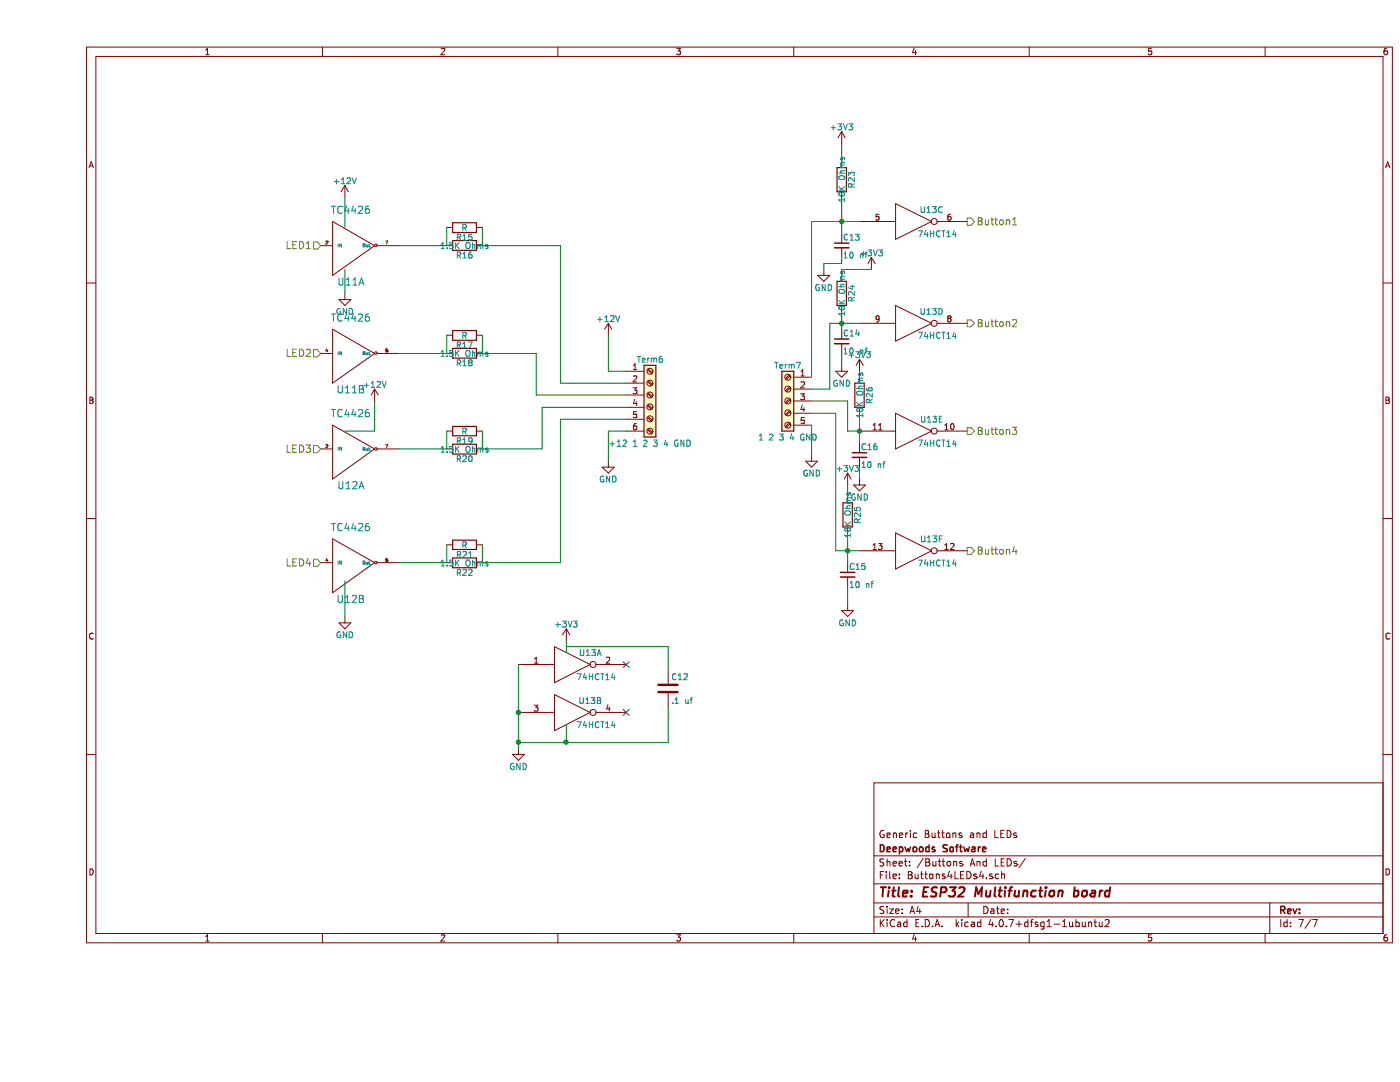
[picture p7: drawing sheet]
EESchema Schematic File Version 2
LIBS:power
LIBS:device
LIBS:switches
LIBS:relays
LIBS:motors
LIBS:transistors
LIBS:conn
LIBS:linear
LIBS:regul
LIBS:74xx
LIBS:cmos4000
LIBS:adc-dac
LIBS:memory
LIBS:xilinx
LIBS:microcontrollers
LIBS:dsp
LIBS:microchip
LIBS:analog_switches
LIBS:motorola
LIBS:texas
LIBS:intel
LIBS:audio
LIBS:interface
LIBS:digital-audio
LIBS:philips
LIBS:display
LIBS:cypress
LIBS:siliconi
LIBS:opto
LIBS:atmel
LIBS:contrib
LIBS:esp32_devboards
LIBS:sn65hvd233-ht
LIBS:lm2574n-5
LIBS:MCP23xxx
LIBS:tbd62x83a
LIBS:tc442x
LIBS:mct6h
LIBS:bridge
LIBS:pca9685
LIBS:4814p-2
LIBS:mechanical
LIBS:graphic_symbols
LIBS:references
LIBS:ESP32-MultiFunction-cache
EELAYER 25 0
EELAYER END
$Descr A4 11693 8268
encoding utf-8
Sheet 7 7
Title "ESP32 Multifunction board"
Date ""
Rev ""
Comp "Deepwoods Software"
Comment1 "Generic Buttons and LEDs"
Comment2 ""
Comment3 ""
Comment4 ""
$EndDescr
$Comp
L TC4426 U11
U 1 1
P 2600 2050
F 0 "U11" H 2600 1750 60  0000 C CNN
F 1 "TC4426" H 2600 2350 60  0000 C CNN
F 2 "Housings_SOIC:SOIC-8_3.9x4.9mm_Pitch1.27mm" H 2600 2050 60  0001 C CNN
F 3 "" H 2600 2050 60  0000 C CNN
	1    2600 2050
	1    0    0    -1  
$EndComp
$Comp
L TC4426 U11
U 2 1
P 2600 2950
F 0 "U11" H 2600 2650 60  0000 C CNN
F 1 "TC4426" H 2600 3250 60  0000 C CNN
F 2 "Housings_SOIC:SOIC-8_3.9x4.9mm_Pitch1.27mm" H 2600 2950 60  0001 C CNN
F 3 "" H 2600 2950 60  0000 C CNN
	2    2600 2950
	1    0    0    -1  
$EndComp
$Comp
L TC4426 U12
U 1 1
P 2600 3750
F 0 "U12" H 2600 3450 60  0000 C CNN
F 1 "TC4426" H 2600 4050 60  0000 C CNN
F 2 "Housings_SOIC:SOIC-8_3.9x4.9mm_Pitch1.27mm" H 2600 3750 60  0001 C CNN
F 3 "" H 2600 3750 60  0000 C CNN
	1    2600 3750
	1    0    0    -1  
$EndComp
$Comp
L TC4426 U12
U 2 1
P 2600 4700
F 0 "U12" H 2600 4400 60  0000 C CNN
F 1 "TC4426" H 2600 5000 60  0000 C CNN
F 2 "Housings_SOIC:SOIC-8_3.9x4.9mm_Pitch1.27mm" H 2600 4700 60  0001 C CNN
F 3 "" H 2600 4700 60  0000 C CNN
	2    2600 4700
	1    0    0    -1  
$EndComp
$Comp
L R R16
U 1 1
P 3550 2050
F 0 "R16" V 3630 2050 50  0000 C CNN
F 1 "1.5K Ohms" V 3550 2050 50  0000 C CNN
F 2 "Resistors_SMD:R_0603" V 3480 2050 50  0001 C CNN
F 3 "" H 3550 2050 50  0001 C CNN
F 4 "71-CRCW06031K50JNEAC" V 3550 2050 60  0001 C CNN "Mouser Part Number"
	1    3550 2050
	0    1    1    0   
$EndComp
$Comp
L R R15
U 1 1
P 3550 1900
F 0 "R15" V 3630 1900 50  0000 C CNN
F 1 "R" V 3550 1900 50  0000 C CNN
F 2 "Resistors_THT:R_Axial_DIN0207_L6.3mm_D2.5mm_P7.62mm_Horizontal" V 3480 1900 50  0001 C CNN
F 3 "" H 3550 1900 50  0001 C CNN
	1    3550 1900
	0    1    1    0   
$EndComp
$Comp
L R R18
U 1 1
P 3550 2950
F 0 "R18" V 3630 2950 50  0000 C CNN
F 1 "1.5K Ohms" V 3550 2950 50  0000 C CNN
F 2 "Resistors_SMD:R_0603" V 3480 2950 50  0001 C CNN
F 3 "" H 3550 2950 50  0001 C CNN
F 4 "71-CRCW06031K50JNEAC" V 3550 2950 60  0001 C CNN "Mouser Part Number"
	1    3550 2950
	0    1    1    0   
$EndComp
$Comp
L R R17
U 1 1
P 3550 2800
F 0 "R17" V 3630 2800 50  0000 C CNN
F 1 "R" V 3550 2800 50  0000 C CNN
F 2 "Resistors_THT:R_Axial_DIN0207_L6.3mm_D2.5mm_P7.62mm_Horizontal" V 3480 2800 50  0001 C CNN
F 3 "" H 3550 2800 50  0001 C CNN
	1    3550 2800
	0    1    1    0   
$EndComp
$Comp
L R R20
U 1 1
P 3550 3750
F 0 "R20" V 3630 3750 50  0000 C CNN
F 1 "1.5K Ohms" V 3550 3750 50  0000 C CNN
F 2 "Resistors_SMD:R_0603" V 3480 3750 50  0001 C CNN
F 3 "" H 3550 3750 50  0001 C CNN
F 4 "71-CRCW06031K50JNEAC" V 3550 3750 60  0001 C CNN "Mouser Part Number"
	1    3550 3750
	0    1    1    0   
$EndComp
$Comp
L R R19
U 1 1
P 3550 3600
F 0 "R19" V 3630 3600 50  0000 C CNN
F 1 "R" V 3550 3600 50  0000 C CNN
F 2 "Resistors_THT:R_Axial_DIN0207_L6.3mm_D2.5mm_P7.62mm_Horizontal" V 3480 3600 50  0001 C CNN
F 3 "" H 3550 3600 50  0001 C CNN
	1    3550 3600
	0    1    1    0   
$EndComp
$Comp
L R R22
U 1 1
P 3550 4700
F 0 "R22" V 3630 4700 50  0000 C CNN
F 1 "1.5K Ohms" V 3550 4700 50  0000 C CNN
F 2 "Resistors_SMD:R_0603" V 3480 4700 50  0001 C CNN
F 3 "" H 3550 4700 50  0001 C CNN
F 4 "71-CRCW06031K50JNEAC" V 3550 4700 60  0001 C CNN "Mouser Part Number"
	1    3550 4700
	0    1    1    0   
$EndComp
$Comp
L R R21
U 1 1
P 3550 4550
F 0 "R21" V 3630 4550 50  0000 C CNN
F 1 "R" V 3550 4550 50  0000 C CNN
F 2 "Resistors_THT:R_Axial_DIN0207_L6.3mm_D2.5mm_P7.62mm_Horizontal" V 3480 4550 50  0001 C CNN
F 3 "" H 3550 4550 50  0001 C CNN
	1    3550 4550
	0    1    1    0   
$EndComp
$Comp
L +12V #PWR053
U 1 1
P 2550 1650
F 0 "#PWR053" H 2550 1500 50  0001 C CNN
F 1 "+12V" H 2550 1790 50  0000 C CNN
F 2 "" H 2550 1650 50  0001 C CNN
F 3 "" H 2550 1650 50  0001 C CNN
	1    2550 1650
	1    0    0    -1  
$EndComp
$Comp
L +12V #PWR054
U 1 1
P 2800 3350
F 0 "#PWR054" H 2800 3200 50  0001 C CNN
F 1 "+12V" H 2800 3490 50  0000 C CNN
F 2 "" H 2800 3350 50  0001 C CNN
F 3 "" H 2800 3350 50  0001 C CNN
	1    2800 3350
	1    0    0    -1  
$EndComp
$Comp
L GND #PWR055
U 1 1
P 2550 2450
F 0 "#PWR055" H 2550 2200 50  0001 C CNN
F 1 "GND" H 2550 2300 50  0000 C CNN
F 2 "" H 2550 2450 50  0001 C CNN
F 3 "" H 2550 2450 50  0001 C CNN
	1    2550 2450
	1    0    0    -1  
$EndComp
$Comp
L GND #PWR056
U 1 1
P 2550 5150
F 0 "#PWR056" H 2550 4900 50  0001 C CNN
F 1 "GND" H 2550 5000 50  0000 C CNN
F 2 "" H 2550 5150 50  0001 C CNN
F 3 "" H 2550 5150 50  0001 C CNN
	1    2550 5150
	1    0    0    -1  
$EndComp
$Comp
L Screw_Terminal_01x06 Term6
U 1 1
P 5100 3300
F 0 "Term6" H 5100 3600 50  0000 C CNN
F 1 "+12 1 2 3 4 GND" H 5100 2900 50  0000 C CNN
F 2 "Connectors_Terminal_Blocks:TerminalBlock_Pheonix_MPT-2.54mm_6pol" H 5100 3300 50  0001 C CNN
F 3 "" H 5100 3300 50  0001 C CNN
F 4 "651-1725698" H 5100 3300 60  0001 C CNN "Mouser Part Number"
	1    5100 3300
	1    0    0    -1  
$EndComp
$Comp
L +12V #PWR057
U 1 1
P 4750 2800
F 0 "#PWR057" H 4750 2650 50  0001 C CNN
F 1 "+12V" H 4750 2940 50  0000 C CNN
F 2 "" H 4750 2800 50  0001 C CNN
F 3 "" H 4750 2800 50  0001 C CNN
	1    4750 2800
	1    0    0    -1  
$EndComp
$Comp
L GND #PWR058
U 1 1
P 4750 3850
F 0 "#PWR058" H 4750 3600 50  0001 C CNN
F 1 "GND" H 4750 3700 50  0000 C CNN
F 2 "" H 4750 3850 50  0001 C CNN
F 3 "" H 4750 3850 50  0001 C CNN
	1    4750 3850
	1    0    0    -1  
$EndComp
Text HLabel 2350 2050 0    60   Input ~ 0
LED1
Text HLabel 2350 2950 0    60   Input ~ 0
LED2
Text HLabel 2350 3750 0    60   Input ~ 0
LED3
Text HLabel 2350 4700 0    60   Input ~ 0
LED4
$Comp
L 74HC14 U13
U 3 1
P 7300 1850
F 0 "U13" H 7450 1950 50  0000 C CNN
F 1 "74HCT14" H 7500 1750 50  0000 C CNN
F 2 "Housings_SOIC:SOIC-14_3.9x8.7mm_Pitch1.27mm" H 7300 1850 50  0001 C CNN
F 3 "" H 7300 1850 50  0001 C CNN
F 4 "595-CD74HC14M " H 7300 1850 60  0001 C CNN "Mouser Part Number"
	3    7300 1850
	1    0    0    -1  
$EndComp
$Comp
L 74HC14 U13
U 4 1
P 7300 2700
F 0 "U13" H 7450 2800 50  0000 C CNN
F 1 "74HCT14" H 7500 2600 50  0000 C CNN
F 2 "Housings_SOIC:SOIC-14_3.9x8.7mm_Pitch1.27mm" H 7300 2700 50  0001 C CNN
F 3 "" H 7300 2700 50  0001 C CNN
	4    7300 2700
	1    0    0    -1  
$EndComp
$Comp
L 74HC14 U13
U 5 1
P 7300 3600
F 0 "U13" H 7450 3700 50  0000 C CNN
F 1 "74HCT14" H 7500 3500 50  0000 C CNN
F 2 "Housings_SOIC:SOIC-14_3.9x8.7mm_Pitch1.27mm" H 7300 3600 50  0001 C CNN
F 3 "" H 7300 3600 50  0001 C CNN
	5    7300 3600
	1    0    0    -1  
$EndComp
$Comp
L 74HC14 U13
U 6 1
P 7300 4600
F 0 "U13" H 7450 4700 50  0000 C CNN
F 1 "74HCT14" H 7500 4500 50  0000 C CNN
F 2 "Housings_SOIC:SOIC-14_3.9x8.7mm_Pitch1.27mm" H 7300 4600 50  0001 C CNN
F 3 "" H 7300 4600 50  0001 C CNN
	6    7300 4600
	1    0    0    -1  
$EndComp
$Comp
L 74HC14 U13
U 1 1
P 4450 5550
F 0 "U13" H 4600 5650 50  0000 C CNN
F 1 "74HCT14" H 4650 5450 50  0000 C CNN
F 2 "Housings_SOIC:SOIC-14_3.9x8.7mm_Pitch1.27mm" H 4450 5550 50  0001 C CNN
F 3 "" H 4450 5550 50  0001 C CNN
	1    4450 5550
	1    0    0    -1  
$EndComp
$Comp
L 74HC14 U13
U 2 1
P 4450 5950
F 0 "U13" H 4600 6050 50  0000 C CNN
F 1 "74HCT14" H 4650 5850 50  0000 C CNN
F 2 "Housings_SOIC:SOIC-14_3.9x8.7mm_Pitch1.27mm" H 4450 5950 50  0001 C CNN
F 3 "" H 4450 5950 50  0001 C CNN
	2    4450 5950
	1    0    0    -1  
$EndComp
$Comp
L GND #PWR059
U 1 1
P 4000 6250
F 0 "#PWR059" H 4000 6000 50  0001 C CNN
F 1 "GND" H 4000 6100 50  0000 C CNN
F 2 "" H 4000 6250 50  0001 C CNN
F 3 "" H 4000 6250 50  0001 C CNN
	1    4000 6250
	1    0    0    -1  
$EndComp
NoConn ~ 4900 5550
NoConn ~ 4900 5950
$Comp
L +3V3 #PWR060
U 1 1
P 4400 5350
F 0 "#PWR060" H 4400 5200 50  0001 C CNN
F 1 "+3V3" H 4400 5490 50  0000 C CNN
F 2 "" H 4400 5350 50  0001 C CNN
F 3 "" H 4400 5350 50  0001 C CNN
	1    4400 5350
	1    0    0    -1  
$EndComp
$Comp
L C C12
U 1 1
P 5250 5750
F 0 "C12" H 5275 5850 50  0000 L CNN
F 1 ".1 uf" H 5275 5650 50  0000 L CNN
F 2 "Capacitors_SMD:C_0603" H 5288 5600 50  0001 C CNN
F 3 "" H 5250 5750 50  0001 C CNN
	1    5250 5750
	1    0    0    -1  
$EndComp
$Comp
L Screw_Terminal_01x05 Term7
U 1 1
P 6250 3350
F 0 "Term7" H 6250 3650 50  0000 C CNN
F 1 "1 2 3 4 GND" H 6250 3050 50  0000 C CNN
F 2 "Connectors_Terminal_Blocks:TerminalBlock_Pheonix_MPT-2.54mm_5pol" H 6250 3350 50  0001 C CNN
F 3 "" H 6250 3350 50  0001 C CNN
F 4 "651-1725685" H 6250 3350 60  0001 C CNN "Mouser Part Number"
	1    6250 3350
	-1   0    0    -1  
$EndComp
$Comp
L GND #PWR061
U 1 1
P 6450 3800
F 0 "#PWR061" H 6450 3550 50  0001 C CNN
F 1 "GND" H 6450 3650 50  0000 C CNN
F 2 "" H 6450 3800 50  0001 C CNN
F 3 "" H 6450 3800 50  0001 C CNN
	1    6450 3800
	1    0    0    -1  
$EndComp
$Comp
L R R23
U 1 1
P 6700 1500
F 0 "R23" V 6780 1500 50  0000 C CNN
F 1 "10K Ohms" V 6700 1500 50  0000 C CNN
F 2 "Resistors_SMD:R_0603" V 6630 1500 50  0001 C CNN
F 3 "" H 6700 1500 50  0001 C CNN
F 4 "71-CRCW060310K0JNEBC" V 6700 1500 60  0001 C CNN "Mouser Part Number"
	1    6700 1500
	1    0    0    -1  
$EndComp
$Comp
L C_Small C13
U 1 1
P 6700 2050
F 0 "C13" H 6710 2120 50  0000 L CNN
F 1 "10 nf" H 6710 1970 50  0000 L CNN
F 2 "Capacitors_SMD:C_0603" H 6700 2050 50  0001 C CNN
F 3 "" H 6700 2050 50  0001 C CNN
F 4 "710-885382206002" H 6700 2050 60  0001 C CNN "Mouser Part Number"
	1    6700 2050
	1    0    0    -1  
$EndComp
$Comp
L R R24
U 1 1
P 6700 2450
F 0 "R24" V 6780 2450 50  0000 C CNN
F 1 "10K Ohms" V 6700 2450 50  0000 C CNN
F 2 "Resistors_SMD:R_0603" V 6630 2450 50  0001 C CNN
F 3 "" H 6700 2450 50  0001 C CNN
F 4 "71-CRCW060310K0JNEBC" V 6700 2450 60  0001 C CNN "Mouser Part Number"
	1    6700 2450
	1    0    0    -1  
$EndComp
$Comp
L R R26
U 1 1
P 6850 3300
F 0 "R26" V 6930 3300 50  0000 C CNN
F 1 "10K Ohms" V 6850 3300 50  0000 C CNN
F 2 "Resistors_SMD:R_0603" V 6780 3300 50  0001 C CNN
F 3 "" H 6850 3300 50  0001 C CNN
F 4 "71-CRCW060310K0JNEBC" V 6850 3300 60  0001 C CNN "Mouser Part Number"
	1    6850 3300
	1    0    0    -1  
$EndComp
$Comp
L R R25
U 1 1
P 6750 4300
F 0 "R25" V 6830 4300 50  0000 C CNN
F 1 "10K Ohms" V 6750 4300 50  0000 C CNN
F 2 "Resistors_SMD:R_0603" V 6680 4300 50  0001 C CNN
F 3 "" H 6750 4300 50  0001 C CNN
F 4 "71-CRCW060310K0JNEBC" V 6750 4300 60  0001 C CNN "Mouser Part Number"
	1    6750 4300
	1    0    0    -1  
$EndComp
$Comp
L C_Small C14
U 1 1
P 6700 2850
F 0 "C14" H 6710 2920 50  0000 L CNN
F 1 "10 nf" H 6710 2770 50  0000 L CNN
F 2 "Capacitors_SMD:C_0603" H 6700 2850 50  0001 C CNN
F 3 "" H 6700 2850 50  0001 C CNN
F 4 "710-885382206002" H 6700 2850 60  0001 C CNN "Mouser Part Number"
	1    6700 2850
	1    0    0    -1  
$EndComp
$Comp
L C_Small C16
U 1 1
P 6850 3800
F 0 "C16" H 6860 3870 50  0000 L CNN
F 1 "10 nf" H 6860 3720 50  0000 L CNN
F 2 "Capacitors_SMD:C_0603" H 6850 3800 50  0001 C CNN
F 3 "" H 6850 3800 50  0001 C CNN
F 4 "710-885382206002" H 6850 3800 60  0001 C CNN "Mouser Part Number"
	1    6850 3800
	1    0    0    -1  
$EndComp
$Comp
L C_Small C15
U 1 1
P 6750 4800
F 0 "C15" H 6760 4870 50  0000 L CNN
F 1 "10 nf" H 6760 4720 50  0000 L CNN
F 2 "Capacitors_SMD:C_0603" H 6750 4800 50  0001 C CNN
F 3 "" H 6750 4800 50  0001 C CNN
F 4 "710-885382206002" H 6750 4800 60  0001 C CNN "Mouser Part Number"
	1    6750 4800
	1    0    0    -1  
$EndComp
$Comp
L +3V3 #PWR062
U 1 1
P 6700 1200
F 0 "#PWR062" H 6700 1050 50  0001 C CNN
F 1 "+3V3" H 6700 1340 50  0000 C CNN
F 2 "" H 6700 1200 50  0001 C CNN
F 3 "" H 6700 1200 50  0001 C CNN
	1    6700 1200
	1    0    0    -1  
$EndComp
$Comp
L +3V3 #PWR063
U 1 1
P 6950 2250
F 0 "#PWR063" H 6950 2100 50  0001 C CNN
F 1 "+3V3" H 6950 2390 50  0000 C CNN
F 2 "" H 6950 2250 50  0001 C CNN
F 3 "" H 6950 2250 50  0001 C CNN
	1    6950 2250
	1    0    0    -1  
$EndComp
$Comp
L +3V3 #PWR064
U 1 1
P 6850 3100
F 0 "#PWR064" H 6850 2950 50  0001 C CNN
F 1 "+3V3" H 6850 3240 50  0000 C CNN
F 2 "" H 6850 3100 50  0001 C CNN
F 3 "" H 6850 3100 50  0001 C CNN
	1    6850 3100
	1    0    0    -1  
$EndComp
$Comp
L +3V3 #PWR065
U 1 1
P 6750 4050
F 0 "#PWR065" H 6750 3900 50  0001 C CNN
F 1 "+3V3" H 6750 4190 50  0000 C CNN
F 2 "" H 6750 4050 50  0001 C CNN
F 3 "" H 6750 4050 50  0001 C CNN
	1    6750 4050
	1    0    0    -1  
$EndComp
$Comp
L GND #PWR066
U 1 1
P 6550 2250
F 0 "#PWR066" H 6550 2000 50  0001 C CNN
F 1 "GND" H 6550 2100 50  0000 C CNN
F 2 "" H 6550 2250 50  0001 C CNN
F 3 "" H 6550 2250 50  0001 C CNN
	1    6550 2250
	1    0    0    -1  
$EndComp
$Comp
L GND #PWR067
U 1 1
P 6700 3050
F 0 "#PWR067" H 6700 2800 50  0001 C CNN
F 1 "GND" H 6700 2900 50  0000 C CNN
F 2 "" H 6700 3050 50  0001 C CNN
F 3 "" H 6700 3050 50  0001 C CNN
	1    6700 3050
	1    0    0    -1  
$EndComp
$Comp
L GND #PWR068
U 1 1
P 6850 4000
F 0 "#PWR068" H 6850 3750 50  0001 C CNN
F 1 "GND" H 6850 3850 50  0000 C CNN
F 2 "" H 6850 4000 50  0001 C CNN
F 3 "" H 6850 4000 50  0001 C CNN
	1    6850 4000
	1    0    0    -1  
$EndComp
$Comp
L GND #PWR069
U 1 1
P 6750 5050
F 0 "#PWR069" H 6750 4800 50  0001 C CNN
F 1 "GND" H 6750 4900 50  0000 C CNN
F 2 "" H 6750 5050 50  0001 C CNN
F 3 "" H 6750 5050 50  0001 C CNN
	1    6750 5050
	1    0    0    -1  
$EndComp
Wire Wire Line
	3400 1900 3400 2050
Wire Wire Line
	3700 1900 3700 2050
Wire Wire Line
	3400 2800 3400 2950
Wire Wire Line
	3700 2800 3700 2950
Wire Wire Line
	3400 3600 3400 3750
Wire Wire Line
	3700 3600 3700 3750
Wire Wire Line
	3400 4550 3400 4700
Wire Wire Line
	3700 4550 3700 4700
Wire Wire Line
	3400 2050 3000 2050
Wire Wire Line
	3400 2950 3000 2950
Wire Wire Line
	3400 3750 3000 3750
Wire Wire Line
	3400 4700 3000 4700
Wire Wire Line
	2550 4850 2550 5150
Wire Wire Line
	2550 3600 2800 3600
Wire Wire Line
	2800 3600 2800 3350
Wire Wire Line
	2550 2250 2550 2450
Wire Wire Line
	2550 1650 2550 1900
Wire Wire Line
	4750 2800 4750 3100
Wire Wire Line
	4750 3100 4900 3100
Wire Wire Line
	4900 3600 4750 3600
Wire Wire Line
	4750 3600 4750 3850
Wire Wire Line
	3700 2050 4350 2050
Wire Wire Line
	4350 2050 4350 3200
Wire Wire Line
	4350 3200 4900 3200
Wire Wire Line
	3700 2950 4150 2950
Wire Wire Line
	4150 2950 4150 3300
Wire Wire Line
	4150 3300 4900 3300
Wire Wire Line
	3700 3750 4200 3750
Wire Wire Line
	4200 3750 4200 3400
Wire Wire Line
	4200 3400 4900 3400
Wire Wire Line
	3700 4700 4350 4700
Wire Wire Line
	4350 4700 4350 3500
Wire Wire Line
	4350 3500 4900 3500
Wire Wire Line
	4000 5550 4000 6250
Connection ~ 4000 5950
Wire Wire Line
	4000 6200 5250 6200
Wire Wire Line
	4400 6200 4400 6050
Connection ~ 4000 6200
Wire Wire Line
	4400 5350 4400 5450
Wire Wire Line
	5250 5600 5250 5400
Wire Wire Line
	5250 5400 4400 5400
Wire Wire Line
	5250 6200 5250 5900
Connection ~ 4400 6200
Wire Wire Line
	6450 3550 6450 3800
Wire Wire Line
	6450 3150 6450 1850
Wire Wire Line
	6450 1850 6850 1850
Wire Wire Line
	6450 3250 6600 3250
Wire Wire Line
	6600 3250 6600 2700
Wire Wire Line
	6600 2700 6850 2700
Wire Wire Line
	6450 3350 6750 3350
Wire Wire Line
	6750 3350 6750 3600
Wire Wire Line
	6750 3600 6850 3600
Wire Wire Line
	6450 3450 6650 3450
Wire Wire Line
	6650 3450 6650 4600
Wire Wire Line
	6650 4600 6850 4600
Wire Wire Line
	6750 5050 6750 4900
Wire Wire Line
	6750 4450 6750 4700
Connection ~ 6750 4600
Wire Wire Line
	6750 4050 6750 4150
Wire Wire Line
	6850 3900 6850 4000
Wire Wire Line
	6850 3450 6850 3700
Connection ~ 6850 3600
Wire Wire Line
	6850 3150 6850 3100
Wire Wire Line
	6700 3050 6700 2950
Wire Wire Line
	6700 2600 6700 2750
Connection ~ 6700 2700
Wire Wire Line
	6700 2250 6700 2300
Wire Wire Line
	6700 2250 6950 2250
Wire Wire Line
	6700 2150 6700 2200
Wire Wire Line
	6700 2200 6550 2200
Wire Wire Line
	6550 2200 6550 2250
Wire Wire Line
	6700 1650 6700 1950
Connection ~ 6700 1850
Wire Wire Line
	6700 1200 6700 1350
Text HLabel 7750 1850 2    60   Output ~ 0
Button1
Text HLabel 7750 2700 2    60   Output ~ 0
Button2
Text HLabel 7750 3600 2    60   Output ~ 0
Button3
Text HLabel 7750 4600 2    60   Output ~ 0
Button4
$EndSCHEMATC
